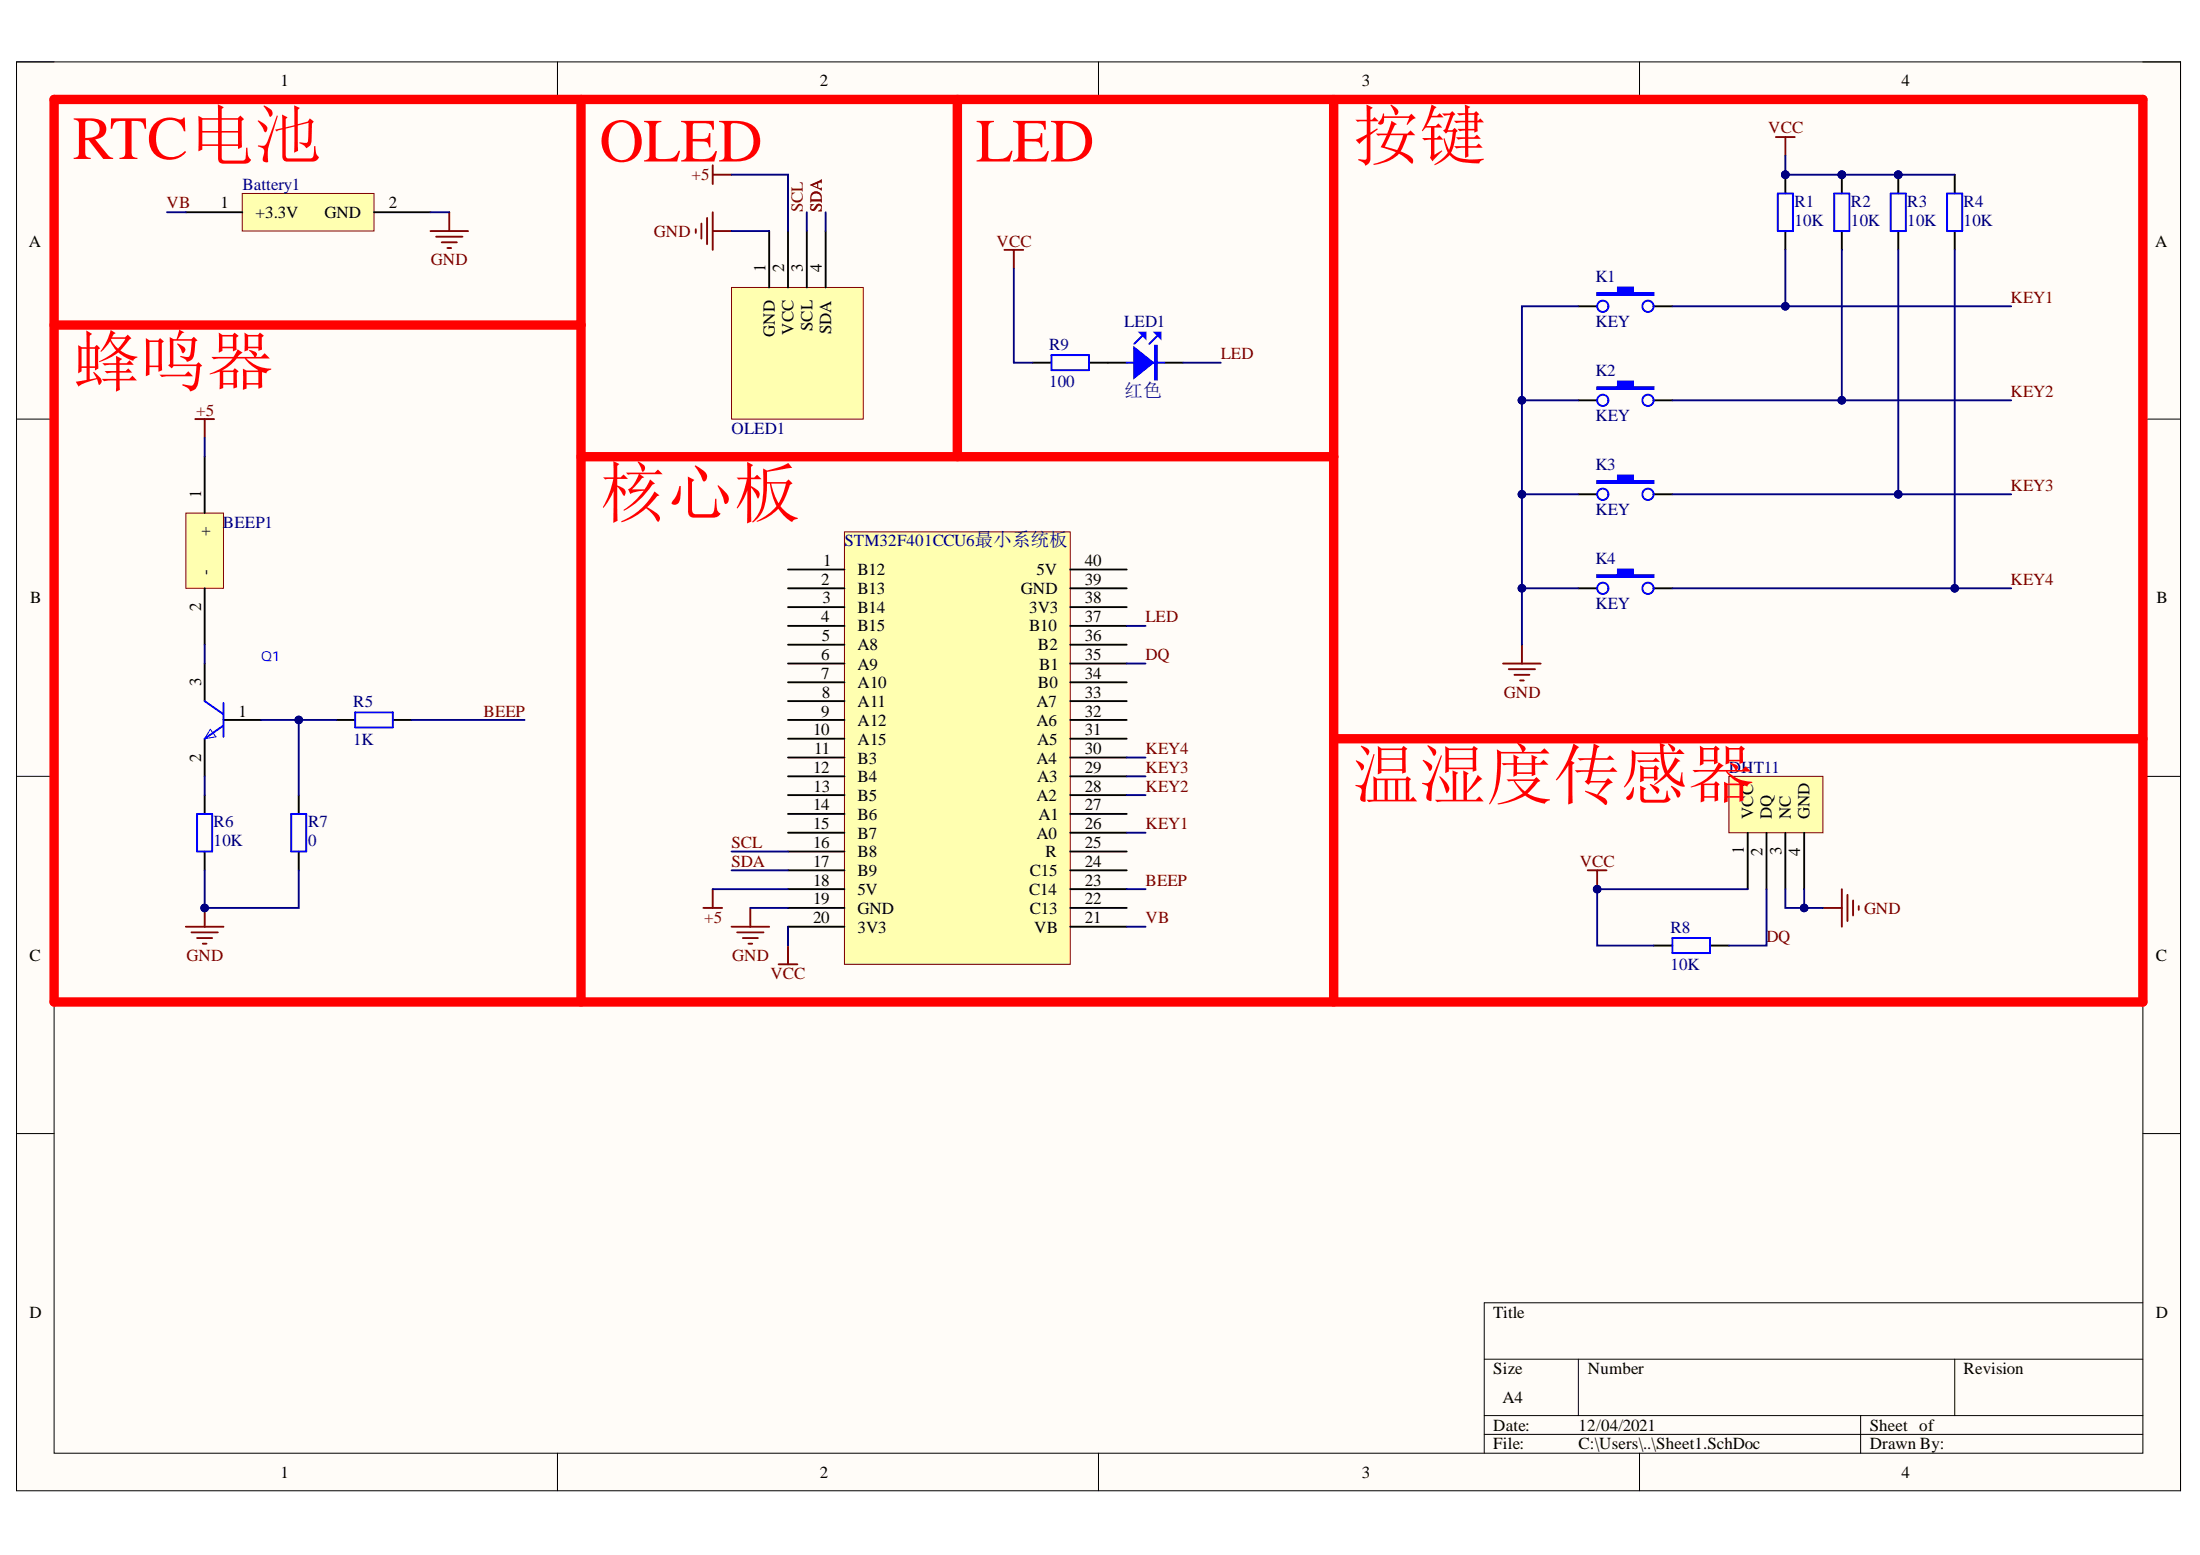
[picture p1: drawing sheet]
# Altium project PCB_Project.PrjPcb
1 sheet, 20 parts. Net scope: global (net labels, ports and power ports of the same name join across sheets).
Board files: PCB3.PcbDoc, PCB1.PcbDoc, PCB2.PcbDoc

## Sheet Sheet1.SchDoc
size A4; SheetNumber: 1; SheetTotal: 1

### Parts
Battery1  Battery  [Battery]  (value not drawn)
BEEP1  BEEP  [BEEP]  (value not drawn)
DHT11  DHT11  [DHT11]  (value not drawn)
K1  KEY  [TSW DIP-6*6*5]
K2  KEY  [TSW DIP-6*6*5]
K3  KEY  [TSW DIP-6*6*5]
K4  KEY  [TSW DIP-6*6*5]
LED1  红色  [LED 0805G]
OLED1  OLED  [OLED]  (value not drawn)
Q1  (no value)  [SOT-23]
R1  10K  [R 0805_M]
R2  10K  [R 0805_M]
R3  10K  [R 0805_M]
R4  10K  [R 0805_M]
R5  1K  [R 0805_M]
R6  10K  [R 0805_M]
R7  0  [R 0805_M]
R8  10K  [R 0805_M]
R9  100  [R 0805_M]
STM32F401CCU6最小系统板  STM32F401CCU6最小系统板  [STM32F401CCU6]  (value not drawn)

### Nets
+5: BEEP1.1(+) OLED1.2(VCC) STM32F401CCU6最小系统板.18(5V)
GND: Battery1.2(GND) DHT11.3(NC) DHT11.4(GND) K1.1 K2.1 K3.1 K4.1 OLED1.1(GND) R6.1 R7.1 STM32F401CCU6最小系统板.19(GND)
VCC: DHT11.1(VCC) R1.2 R2.2 R3.2 R4.2 R8.2 R9.1 STM32F401CCU6最小系统板.20(3V3)
BEEP: R5.2 STM32F401CCU6最小系统板.23(C14)
DQ: DHT11.2(DQ) R8.1 STM32F401CCU6最小系统板.35(B1)
KEY1: K1.2 R1.1 STM32F401CCU6最小系统板.26(A0)
KEY2: K2.2 R2.1 STM32F401CCU6最小系统板.28(A2)
KEY3: K3.2 R3.1 STM32F401CCU6最小系统板.29(A3)
KEY4: K4.2 R4.1 STM32F401CCU6最小系统板.30(A4)
LED: LED1.2(K) STM32F401CCU6最小系统板.37(B10)
SCL: OLED1.3(SCL) STM32F401CCU6最小系统板.16(B8)
SDA: OLED1.4(SDA) STM32F401CCU6最小系统板.17(B9)
VB: Battery1.1(+3.3V) STM32F401CCU6最小系统板.21(VB)
NetBEEP1_2: BEEP1.2(-) Q1.3(C)
NetLED1_1: LED1.1(A) R9.2
NetQ1_1: Q1.1(B) R5.1 R7.2
NetQ1_2: Q1.2(E) R6.2

Not connected (* = marked no-connect by the designer): STM32F401CCU6最小系统板 1(B12) 2(B13) 3(B14) 4(B15) 5(A8) 6(A9) 7(A10) 8(A11) 9(A12) 10(A15) 11(B3) 12(B4) 13(B5) 14(B6) 15(B7) 22(C13) 24(C15) 25(R) 27(A1) 31(A5) 32(A6) 33(A7) 34(B0) 36(B2) 38(3V3) 39(GND) 40(5V)

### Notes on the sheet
- (near Battery1) RTC电池
- OLED
- LED
- 按键
- 蜂鸣器
- 核心板
- 温湿度传感器
